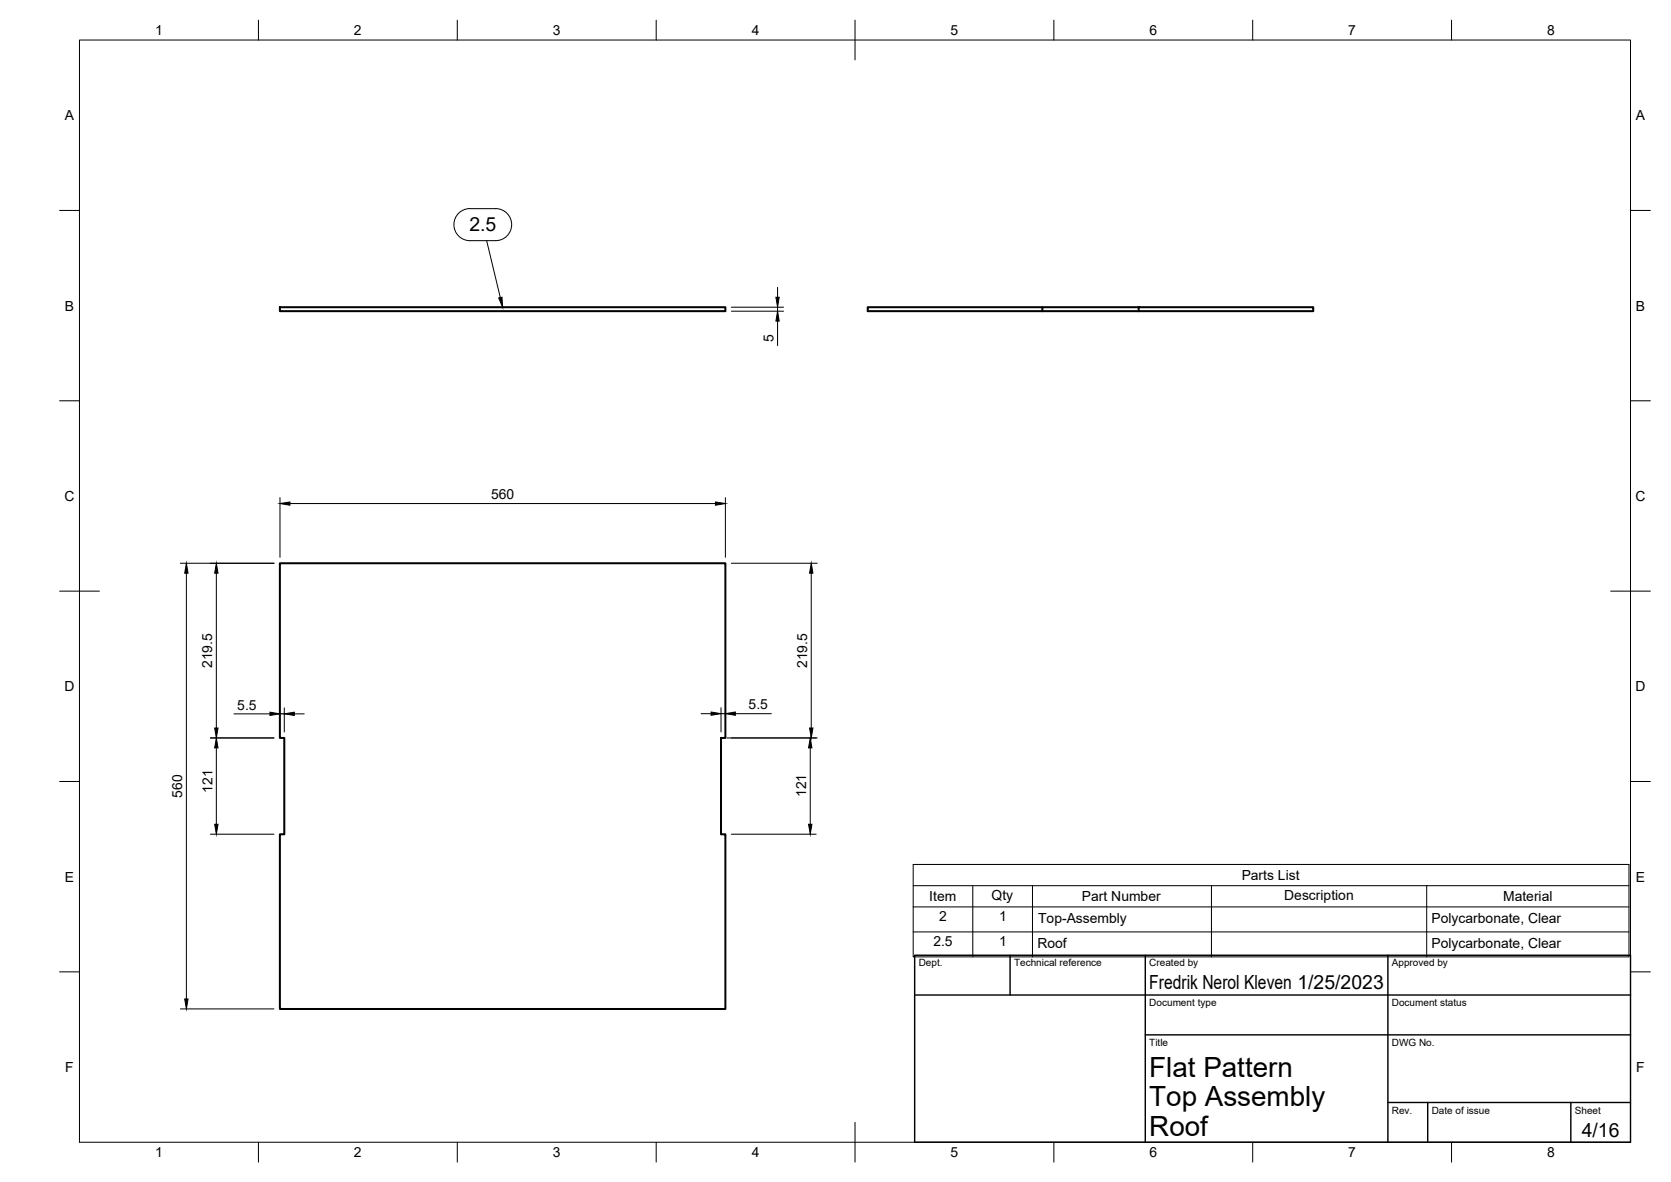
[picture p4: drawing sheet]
<svg xmlns="http://www.w3.org/2000/svg" width="420mm" height="297mm" viewBox="0 0 420 297" stroke-linecap="round" stroke-linejoin="round" font-family="sans-serif">
<!-- layer: Visible -->
<path d="M70.4 77.2h112v1h-112zM262.1 77.2h-43.9v1h43.9v-1h24.2M262.1 78.2h24.2M286.3 77.2h43.9v1h-43.9zM70.4 141.5h112v43.9h-1.1v24.3h1.1v43.9h-112v-43.9h1.1v-24.3h-1.1z" fill="none" stroke="#000" stroke-width=".51"/>
<!-- layer: BORDER -->
<g fill="none" stroke="#000" stroke-width=".25">
<path d="M20 10.1h390v276.9h-390zM65 5.1v5M115 5.1v5M165 5.1v5M215 5.1v10M265 5.1v5M315 5.1v5M365 5.1v5M15 52.9h5M410 52.9h5M15 100.7h5M410 100.7h5"/>
<path d="M15 148.6h10M405 148.6h10M15 196.4h5M410 196.4h5M15 244.2h5M410 244.2h5M65 287v5M115 287v5M165 287v5M215 282.1v9.9M265 287v5M315 287v5"/>
<path d="M365 287v5"/>
</g>
<!-- layer: TITLEBLOCK -->
<path d="M230 240.1h180v46.9h-180zM230 250h180M254 240.1v9.9M288 240.1v46.9M349 240.1v46.9M288 260.1h122M349 277.1h61M359 277.1v9.9M395 277.1v9.9" fill="none" stroke="#000" stroke-width=".36"/>
<!-- layer: FD_Dimensions -->
<g fill="none" stroke="#000" stroke-width=".25">
<path d="M183.9 77.2h13.1M183.9 78.2h13.1M195.5 72.2v2.5M195.5 77.2v1M195.5 80.7v6.2M70.4 125.1v14.9M72.9 126.5h107M182.4 125.1v14.9M45.4 141.5h23.5M46.9 144v107M54.4 144v39M183.9 141.5h21.6"/>
<path d="M204 144v39M58.8 179.4h9.1M70.4 179.4h1.1M71.5 177.9v6M74 179.4h2.5M176.3 179.4h2.5M181.3 177.8v6.1M181.3 179.4h1.1M184.9 179.4h9.1M52.9 185.4h16M54.4 187.9v19.2M182.8 185.4h22.7"/>
<path d="M203.7 187.9v19.2M52.9 209.6h16M183.9 209.6h21.3M45.4 253.5h23.5"/>
</g>
<g fill="#000" stroke="#000" stroke-width=".25">
<path d="M195.1 74.7h.8l-.4 2.5zM195.5 78.2l.4 2.5h-.8zM70.4 126.5l2.5-.4v.9zM179.9 126.1l2.5 .4-2.5 .5zM46.9 141.5l.4 2.5h-.9zM54.4 141.5l.4 2.5h-.8zM204 141.5l.4 2.5h-.8zM67.9 179l2.5 .4-2.5 .4zM71.5 179.4l2.5-.4v.8zM178.8 178.9l2.5 .5-2.5 .4zM182.4 179.4l2.5-.5v.9zM54 183h.8l-.4 2.4z"/>
<path d="M54.4 185.4l.4 2.5h-.8zM203.7 185.4l.5 2.5h-.9zM203.6 183h.8l-.4 2.4zM54 207.1h.8l-.4 2.5zM203.3 207.1h.9l-.5 2.5zM46.4 251h.9l-.4 2.5z"/>
</g>
<!-- layer: Parts Lists -->
<path d="M229.6 217.2h180v23.3h-180zM229.6 222.6h180M229.6 227.9h180M229.6 234.2h180M244.6 222.6v17.9M259.6 222.6v17.9M304.6 222.6v17.9M358.7 222.6v17.9" fill="none" stroke="#000" stroke-width=".25"/>
<!-- layer: Balloons -->
<path d="M115.3 53.6a4 4 0 0 1 2.9-1.2h6.4a4 4 0 0 1 4.1 4.1 4 4 0 0 1-4.1 4h-6.4a4 4 0 0 1-3.8-2.5 4 4 0 0 1 .9-4.4zM122.4 60.5l3.4 14.3" fill="none" stroke="#000" stroke-width=".25"/>
<path d="M125.4 74.9l.8-.2 .2 2.5z" fill="#000" stroke="#000" stroke-width=".25"/>
<g font-size="7">
<text x="289" y="270.6">Flat Pattern</text>
<text x="289" y="278.1">Top Assembly</text>
<text x="289" y="285.5">Roof</text>
</g>
<g font-size="4.9">
<text x="118" y="58.2">2.5</text>
<text x="289" y="248.5">Fredrik Nerol Kleven 1/25/2023</text>
<text x="397.7" y="285.7">4/16</text>
</g>
<g font-size="3.5">
<text x="39" y="8.8">1</text>
<text x="89" y="8.8">2</text>
<text x="139" y="8.8">3</text>
<text x="189" y="8.8">4</text>
<text x="239" y="8.8">5</text>
<text x="289" y="8.8">6</text>
<text x="339" y="8.8">7</text>
<text x="389" y="8.8">8</text>
<text x="16.3" y="30.2">A</text>
<text x="411.3" y="30.2">A</text>
<text x="16.3" y="78">B</text>
<text x="411.3" y="78">B</text>
<text x="194.5" y="86" transform="rotate(-90 194.5 86)">5</text>
<text x="16.2" y="125.9">C</text>
<text x="123.5" y="125.5">560</text>
<text x="411.2" y="125.9">C</text>
<text x="53.4" y="167.9" transform="rotate(-90 53.4 167.9)">219.5</text>
<text x="202.9" y="167.9" transform="rotate(-90 202.9 167.9)">219.5</text>
<text x="16.2" y="173.7">D</text>
<text x="411.2" y="173.7">D</text>
<text x="59.7" y="178.3">5.5</text>
<text x="188.2" y="178.3">5.5</text>
<text x="45.8" y="200.5" transform="rotate(-90 45.8 200.5)">560</text>
<text x="53.4" y="199.2" transform="rotate(-90 53.4 199.2)">121</text>
<text x="202.7" y="200.3" transform="rotate(-90 202.7 200.3)">121</text>
<text x="16.3" y="221.6">E</text>
<text x="312.2" y="221.1">Parts List</text>
<text x="411.3" y="221.6">E</text>
<text x="233.7" y="226.5">Item</text>
<text x="249.3" y="226.2">Qty</text>
<text x="272.1" y="226.5">Part Number</text>
<text x="322.9" y="226.2">Description</text>
<text x="378" y="226.5">Material</text>
<text x="236.2" y="231.4">2</text>
<text x="251.3" y="231.4">1</text>
<text x="261" y="231.9">Top-Assembly</text>
<text x="360" y="232">Polycarbonate, Clear</text>
<text x="234.7" y="237.7">2.5</text>
<text x="251.3" y="237.7">1</text>
<text x="260.8" y="238.2">Roof</text>
<text x="360" y="238.2">Polycarbonate, Clear</text>
<text x="16.4" y="269.4">F</text>
<text x="411.4" y="269.4">F</text>
<text x="39" y="290.8">1</text>
<text x="89" y="290.8">2</text>
<text x="139" y="290.8">3</text>
<text x="189" y="290.8">4</text>
<text x="239" y="290.8">5</text>
<text x="289" y="290.8">6</text>
<text x="339" y="290.8">7</text>
<text x="389" y="290.8">8</text>
</g>
<g font-size="2.5">
<text x="231" y="242.9">Dept.</text>
<text x="255" y="242.9">Technical reference</text>
<text x="289" y="242.9">Created by</text>
<text x="350" y="242.9">Approved by</text>
<text x="289" y="252.8">Document type</text>
<text x="350" y="252.8">Document status</text>
<text x="289" y="262.9">Title</text>
<text x="350" y="262.9">DWG No.</text>
<text x="350" y="279.9">Rev.</text>
<text x="360" y="279.9">Date of issue</text>
<text x="396" y="279.9">Sheet</text>
</g>
</svg>
